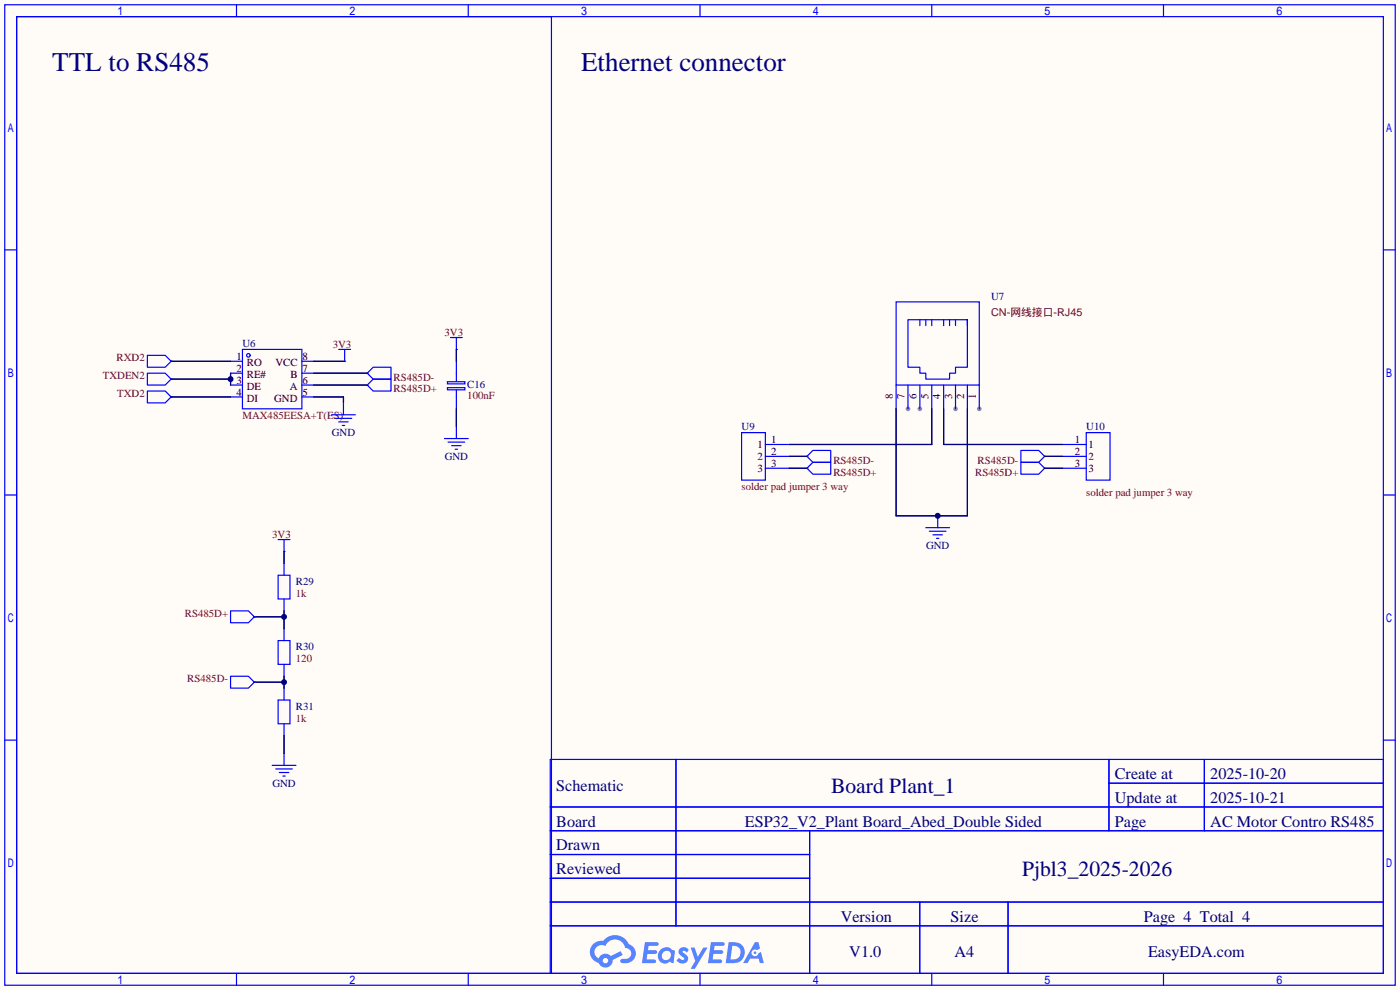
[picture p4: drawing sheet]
<svg xmlns="http://www.w3.org/2000/svg" width="299mm" height="212mm" viewBox="0 0 299 212" stroke-linecap="round" stroke-linejoin="round" font-family="sans-serif">
<path d="M0 0h299.2v211.6h-299.2z" fill="#fffcf7"/>
<g fill="#999">
<circle cx="196.6" cy="87.4" r=".51"/>
<circle cx="204.2" cy="87.4" r=".51"/>
<circle cx="209.3" cy="87.4" r=".51"/>
<circle cx="194.1" cy="87.4" r=".51"/>
</g>
<g fill="none" stroke="#00f" stroke-width=".25">
<path d="M1 1h297.2v209.6h-297.2zM3.6 3.6h292.1v204.4h-292.1zM50.5 1v2.6M100.1 1v2.6M149.6 1v2.6M199.1 1v2.6M248.7 1v2.6M1 53.4h2.6M295.7 53.4h2.5M1 105.8h2.6M295.7 105.8h2.5M1 158.2h2.6"/>
<path d="M295.7 158.2h2.5M117.6 162.3h178.1v45.7h-178.1zM117.6 172.5h178.1M117.6 177.5h178.1M144.5 162.3v35.6M173 177.5v30.5M237 162.3v15.2M237 167.4h58.7M257.4 162.3v15.2M117.6 182.6h55.4M117.6 192.8h178.1M117.6 187.7h55.4"/>
<path d="M117.6 197.9h178.1M196.6 192.8v15.2M215.4 192.8v15.2M50.5 208v2.6M100.1 208v2.6M149.6 208v2.6M199.1 208v2.6M248.7 208v2.6"/>
</g>
<g fill="#5487ff">
<path d="M145.3 202.7a1.3 1.3 0 0 1 1.9 .3l-.4 .6a.54 .54 0 0 0-.9-.2l.1 .2a1.34 1.34 0 0 1 .9 1.8 1.47 1.47 0 0 1-2.3-.1l.5-.6 .8 .5a.31 .31 0 0 0 .4-.3 .31 .31 0 0 0-.3-.4 1.12 1.12 0 0 1-.7-1.8z"/>
<path d="M147.6 202.5h.9l.6 2 1.2-2h.9l-2.7 4.6h-.9l1-1.7z"/>
<path d="M137.8 201.4h1.7a1.31 1.31 0 0 1 1.2 .2 .4 .4 0 0 1-.3 .5l-1.8 .1-.1 .9h1.6a.4 .4 0 0 1 .4 .4 .4 .4 0 0 1-.5 .4h-1.6l-.2 1.2h1.4a.46 .46 0 0 1 .5 0 .46 .46 0 0 1 .1 .5l-.4 .2h-2.6z"/>
<path d="M151.9 201.4h1.7a1.32 1.32 0 0 1 1.2 .2 .39 .39 0 0 1-.3 .5l-1.8 .1-.1 .9h1.6a.4 .4 0 0 1 .4 .4 .4 .4 0 0 1-.4 .4h-1.7l-.2 1.2h1.4a.46 .46 0 0 1 .5 0 .46 .46 0 0 1 .1 .5l-.4 .2h-2.6z"/>
<path d="M161.3 201.4h.8l.3 1.3-.6 .4a.75 .75 0 0 0-1.1 .3 .75 .75 0 0 0 .5 1 .75 .75 0 0 0 .9-.7l.5-.2 .6 2.3h-.8l-.3-.9h-1.8l-.5 .9h-1z"/>
<path d="M155.7 201.4l-.6 4.4h1.5a2.27 2.27 0 0 0 2.6-2.2 2.27 2.27 0 0 0-2.7-2.2zM156.5 202.1a1.5 1.5 0 0 1 1.8 1.6 1.5 1.5 0 0 1-1.9 1.4h-.3z"/>
<path d="M141.2 203a1.6 1.6 0 0 0-.3 2.3 1.6 1.6 0 0 0 2.3 .2l.7 .3 .3-2.4-.1-.3-.5-.1a1.58 1.58 0 0 0-2.4 0zM141.8 203.5a.98 .98 0 0 1 1.6 .4 .98 .98 0 0 1-1.1 1.3 .94 .94 0 0 1-.9-.7 .94 .94 0 0 1 .4-1z"/>
<path d="M126.8 201.8a2.37 2.37 0 0 0 1.1 4 1.54 1.54 0 0 0 1.8 1 1.54 1.54 0 0 0 1.2-1.6l2.2-1.1-.5-.8-2 1a1.57 1.57 0 0 0-2.7 .5 1.5 1.5 0 0 1-.7-2.1 1.5 1.5 0 0 1 2.2-.5 2.23 2.23 0 0 1 2.3-1.4 2.23 2.23 0 0 1 2 1.8 1.16 1.16 0 0 1 1.2 1.1 1.16 1.16 0 0 1-1.1 1.2h-.7a.47 .47 0 0 0-.5 .4 .47 .47 0 0 0 .4 .5 2.17 2.17 0 0 0 2.5-.9 2.17 2.17 0 0 0-.3-2.7l-.8-.4a3.2 3.2 0 0 0-5.5-.7l-1.1 .1zM128.8 205.3a.6 .6 0 0 1 1.2 0 .6 .6 0 0 1-1.2 0z"/>
<circle cx="161.4" cy="203.6" r=".28"/>
</g>
<g fill="none" stroke="#00f" stroke-width=".25">
<path d="M3.6 3.6h114.3v204.4h-114.3zM31.5 75.9h3.8l1.3 1.3-1.3 1.3h-3.8zM31.5 79.8h3.8l1.3 1.2-1.3 1.3h-3.8zM36.6 77.2h.1M49.3 77.2h2.5M49.3 79.8h2.5M51.8 74.7h12.7v12.7h-12.7zM64.5 77.2h2.6M64.5 79.8h2.6M72.4 74.7h2.5M73.7 77.2h.1M73.7 74.7v2.5"/>
<path d="M78.5 79.8h.1M79.8 78.5h3.8v2.5h-3.8l-1.3-1.2zM96.3 72.1h2.5M97.5 74.7h.1M97.5 72.1v2.6M97.5 77.2v4.3M191.5 64.5h17.8v17.8h-17.8zM196.6 68.3v1.3M197.9 68.3v1.3M199.1 68.3v1.3M201.7 68.3v1.3M202.9 68.3v1.3"/>
<path d="M204.2 68.3v1.3M206.8 68.3h-12.7v10.2h2.5v1.3h1.3v1.2h5v-1.2h1.3v-1.3h2.6v-10.2v1.3M31.5 83.6h3.8l1.3 1.2-1.3 1.3h-3.8zM36.6 84.8h.1M36.6 81h.1M49.3 82.3h2.5M49.3 84.8h2.5M64.5 82.3h2.6M64.5 84.8h2.6M70.9 88.6h5M71.6 89.4h3.6M72.4 90.2h2"/>
<path d="M73.2 90.9h.5M73.4 86.1v2.5M78.5 82.3l1.3-1.3h3.8v2.6h-3.8zM78.5 82.3h.1M95 93.7h5.1M95.6 81.6h3.8v.4h-3.8zM95.6 82.9h3.8v.4h-3.8zM95.8 94.5h3.5M96.5 95.2h2.1M97.3 96h.5M97.5 83.3v4.1M97.5 91.2v2.5"/>
<path d="M158.5 92.5h5.1v10.1h-5.1zM163.6 95h5.1M163.6 97.5h5.1M172.5 97.5h.1M173.7 96.3h3.8v2.5h-3.8l-1.2-1.3zM173.7 98.8h3.8v2.5h-3.8l-1.2-1.2zM191.5 82.3v5.1M194.1 82.3v5.1M196.6 82.3v5.1M199.1 82.3v5.1M201.7 82.3v5.1M204.2 82.3v5.1"/>
<path d="M206.8 82.3v5.1M209.3 82.3v5.1M218.2 96.3h3.8l1.3 1.2-1.3 1.3h-3.8zM218.2 98.8h3.8l1.3 1.3-1.3 1.2h-3.8zM223.3 97.5h.1M227.1 95h5.1M227.1 97.5h5.1M232.2 92.5h5v10.1h-5zM59.4 115.3h2.6M60.7 117.9h.1M60.7 115.3v2.6M163.6 100.1h5.1"/>
<path d="M172.5 100.1h.1M197.9 112.8h5M198.6 113.5h3.6M199.4 114.3h2M200.2 115.1h.5M200.4 110.2v2.6M223.3 100.1h.1M227.1 100.1h5.1M49.3 130.6h3.8l1.3 1.2-1.3 1.3h-3.8zM54.4 131.8h.1M59.4 122.9h2.6v5.1h-2.6zM59.4 136.9h2.6v5.1h-2.6z"/>
<path d="M60.7 120.4v2.5M60.7 128v2.6M60.7 134.4v2.5M49.3 144.5h3.8l1.3 1.3-1.3 1.3h-3.8zM54.4 145.8h.1M59.4 149.6h2.6v5.1h-2.6zM60.7 142v2.5M60.7 147.1v2.5M60.7 154.7v2.5M58.2 163.6h5M58.9 164.3h3.6M59.7 165.1h2"/>
<path d="M60.5 165.9h.5M60.7 161v2.6"/>
<circle cx="53.1" cy="75.9" r=".38"/>
</g>
<g fill="none" stroke="#000080" stroke-width=".25">
<path d="M36.6 77.2h12.7M49.3 79.8v2.5M67.1 77.2h6.6M67.1 79.8h11.4M97.5 74.7v2.5M36.6 84.8h12.7M36.6 81h12.7M67.1 84.8h6.3v1.3M67.1 82.3h11.4M97.5 87.4v3.8M168.7 97.5h3.8M191.5 87.4v22.8h15.3v-22.8"/>
<path d="M199.1 87.4v7.6h-30.4M201.7 87.4v7.6h25.4M223.3 97.5h3.8M60.7 117.9v2.5M168.7 100.1h3.8M223.3 100.1h3.8M54.4 131.8h6.3M60.7 130.6v3.8M54.4 145.8h6.3M60.7 144.5v2.6M60.7 157.2v3.8"/>
</g>
<g fill="#000080">
<circle cx="49.3" cy="81" r=".63"/>
<circle cx="60.7" cy="131.8" r=".63"/>
<circle cx="60.7" cy="145.8" r=".63"/>
<circle cx="200.4" cy="110.2" r=".63"/>
</g>
<g font-size="5.8" fill="#000080">
<text x="11.2" y="15.1">TTL to RS485</text>
<text x="124.2" y="15.1">Ethernet connector</text>
</g>
<g font-size="4.6" fill="#000080">
<text x="177.6" y="169.4">Board Plant_1</text>
<text x="218.5" y="187.2">Pjbl3_2025-2026</text>
</g>
<g font-size="3.5" fill="#000080">
<text x="238.3" y="166.5">Create at</text>
<text x="258.7" y="166.5">2025-10-20</text>
<text x="118.9" y="169.1">Schematic</text>
<text x="238.3" y="171.6">Update at</text>
<text x="258.7" y="171.6">2025-10-21</text>
<text x="118.9" y="176.7">Board</text>
<text x="159.2" y="176.7">ESP32_V2_Plant Board_Abed_Double Sided</text>
<text x="238.3" y="176.7">Page</text>
<text x="258.7" y="176.7">AC Motor Contro RS485</text>
<text x="118.9" y="181.8">Drawn</text>
<text x="118.9" y="186.8">Reviewed</text>
<text x="179.7" y="197">Version</text>
<text x="203.2" y="197">Size</text>
<text x="244.5" y="197">Page 4 Total 4</text>
<text x="181.5" y="204.6">V1.0</text>
<text x="204" y="204.6">A4</text>
<text x="245.4" y="204.6">EasyEDA.com</text>
</g>
<g font-size="2.3" fill="#000080">
<text x="211.8" y="64.1">U7</text>
<text x="51.8" y="74.2">U6</text>
<text x="99.9" y="83">C16</text>
<text x="70.9" y="93.3">GND</text>
<text x="158.5" y="92">U9</text>
<text x="232.2" y="92">U10</text>
<text x="95" y="98.3">GND</text>
<text x="197.9" y="117.4">GND</text>
<text x="63.2" y="125">R29</text>
<text x="63.2" y="139">R30</text>
<text x="63.2" y="151.7">R31</text>
<text x="58.2" y="168.2">GND</text>
</g>
<g font-size="2.3" fill="#800000">
<text x="95" y="71.8">3V3</text>
<text x="211.8" y="67.6">CN-网线接口-RJ45</text>
<text x="24.9" y="77.2">RXD2</text>
<text x="71.1" y="74.3">3V3</text>
<text x="22" y="81.1">TXDEN2</text>
<text x="84.1" y="81.3">RS485D-</text>
<text x="84.1" y="83.9">RS485D+</text>
<text x="25" y="84.9">TXD2</text>
<text x="51.8" y="89.5">MAX485EESA+T(ES)</text>
<text x="99.9" y="85.3">100nF</text>
<text x="178.1" y="99.1">RS485D-</text>
<text x="178.1" y="101.7">RS485D+</text>
<text x="208.4" y="101.7">RS485D+</text>
<text x="208.9" y="99.1">RS485D-</text>
<text x="158.5" y="104.7">solder pad jumper 3 way</text>
<text x="232.2" y="106">solder pad jumper 3 way</text>
<text x="58.2" y="115">3V3</text>
<text x="39.5" y="131.9">RS485D+</text>
<text x="63.2" y="127.6">1k</text>
<text x="63.2" y="141.5">120</text>
<text x="40" y="145.8">RS485D-</text>
<text x="63.2" y="154.2">1k</text>
</g>
<g font-size="2.3">
<text x="50.5" y="77">1</text>
<text x="64.6" y="77">8</text>
<text x="50.5" y="79.5">2</text>
<text x="50.5" y="82.1">3</text>
<text x="52.8" y="78.3">RO</text>
<text x="52.8" y="80.8">RE#</text>
<text x="52.8" y="83.3">DE</text>
<text x="58.9" y="78.3">VCC</text>
<text x="61.9" y="83.3">A</text>
<text x="62.1" y="80.8">B</text>
<text x="64.6" y="82.1">6</text>
<text x="64.6" y="79.5">7</text>
<text x="50.5" y="84.6">4</text>
<text x="52.8" y="85.9">DI</text>
<text x="58.6" y="85.9">GND</text>
<text x="64.6" y="84.6">5</text>
<text x="190.8" y="85.2" transform="rotate(-90 190.8 85.2)">8</text>
<text x="193.3" y="85.2" transform="rotate(-90 193.3 85.2)">7</text>
<text x="195.9" y="85.2" transform="rotate(-90 195.9 85.2)">6</text>
<text x="198.4" y="85.2" transform="rotate(-90 198.4 85.2)">5</text>
<text x="201" y="85.2" transform="rotate(-90 201 85.2)">4</text>
<text x="203.5" y="85.2" transform="rotate(-90 203.5 85.2)">3</text>
<text x="206" y="85.2" transform="rotate(-90 206 85.2)">2</text>
<text x="208.6" y="85.2" transform="rotate(-90 208.6 85.2)">1</text>
<text x="161.9" y="95.8">1</text>
<text x="164.8" y="94.8">1</text>
<text x="229.7" y="94.8">1</text>
<text x="232.7" y="95.8">1</text>
<text x="161.9" y="98.3">2</text>
<text x="161.9" y="100.9">3</text>
<text x="164.8" y="97.3">2</text>
<text x="164.8" y="99.8">3</text>
<text x="229.7" y="97.3">2</text>
<text x="229.7" y="99.8">3</text>
<text x="232.7" y="98.3">2</text>
<text x="232.7" y="100.9">3</text>
</g>
</svg>
